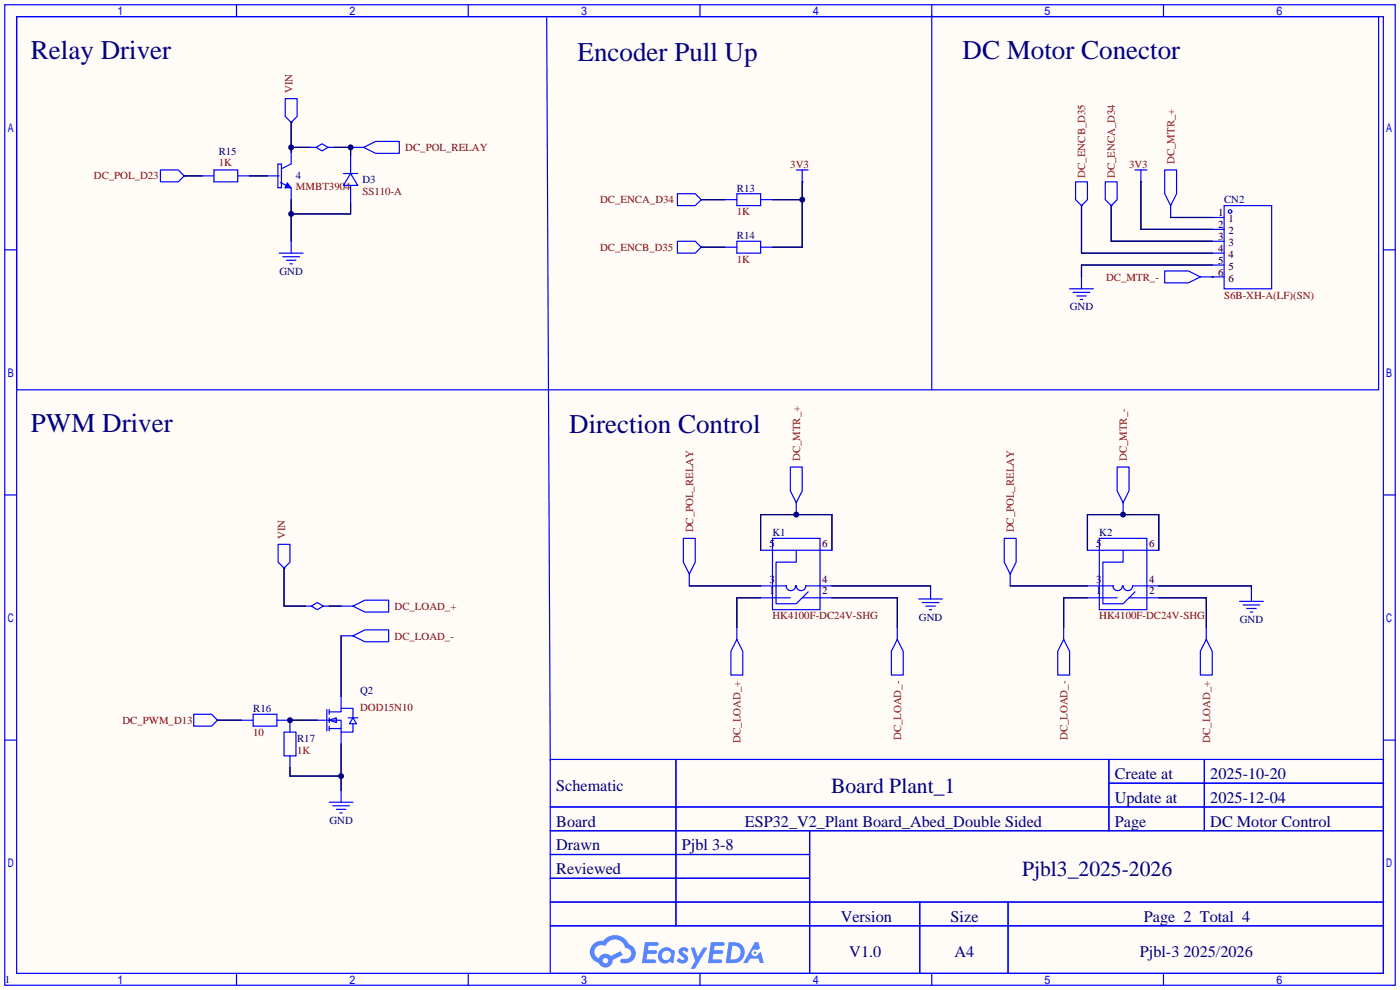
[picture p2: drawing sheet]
<svg xmlns="http://www.w3.org/2000/svg" width="299mm" height="212mm" viewBox="0 0 299 212" stroke-linecap="round" stroke-linejoin="round" font-family="sans-serif">
<path d="M0 0h299.2v211.6h-299.2z" fill="#fffcf7"/>
<g fill="none" stroke="#00f" stroke-width=".25">
<path d="M1 1h297.2v209.6h-297.2zM3.6 3.6h292.1v204.4h-292.1zM50.5 1v2.6M100.1 1v2.6M149.6 1v2.6M199.1 1v2.6M248.7 1v2.6M1 53.4h2.6M295.7 53.4h2.5M1 105.8h2.6M295.7 105.8h2.5M1 158.2h2.6"/>
<path d="M295.7 158.2h2.5M117.6 162.3h178.1v45.7h-178.1zM117.6 172.5h178.1M117.6 177.5h178.1M144.5 162.3v35.6M173 177.5v30.5M237 162.3v15.2M237 167.4h58.7M257.4 162.3v15.2M117.6 182.6h55.4M117.6 192.8h178.1M117.6 187.7h55.4"/>
<path d="M117.6 197.9h178.1M196.6 192.8v15.2M215.4 192.8v15.2M50.5 208v2.6M100.1 208v2.6M149.6 208v2.6M199.1 208v2.6M248.7 208v2.6"/>
</g>
<g fill="#5487ff">
<path d="M145.3 202.7a1.3 1.3 0 0 1 1.9 .3l-.4 .6a.54 .54 0 0 0-.9-.2l.1 .2a1.34 1.34 0 0 1 .9 1.8 1.47 1.47 0 0 1-2.3-.1l.5-.6 .8 .5a.31 .31 0 0 0 .4-.3 .31 .31 0 0 0-.3-.4 1.12 1.12 0 0 1-.7-1.8z"/>
<path d="M147.6 202.5h.9l.6 2 1.2-2h.9l-2.7 4.6h-.9l1-1.7z"/>
<path d="M137.8 201.4h1.7a1.31 1.31 0 0 1 1.2 .2 .4 .4 0 0 1-.3 .5l-1.8 .1-.1 .9h1.6a.4 .4 0 0 1 .4 .4 .4 .4 0 0 1-.5 .4h-1.6l-.2 1.2h1.4a.46 .46 0 0 1 .5 0 .46 .46 0 0 1 .1 .5l-.4 .2h-2.6z"/>
<path d="M151.9 201.4h1.7a1.32 1.32 0 0 1 1.2 .2 .39 .39 0 0 1-.3 .5l-1.8 .1-.1 .9h1.6a.4 .4 0 0 1 .4 .4 .4 .4 0 0 1-.4 .4h-1.7l-.2 1.2h1.4a.46 .46 0 0 1 .5 0 .46 .46 0 0 1 .1 .5l-.4 .2h-2.6z"/>
<path d="M161.3 201.4h.8l.3 1.3-.6 .4a.75 .75 0 0 0-1.1 .3 .75 .75 0 0 0 .5 1 .75 .75 0 0 0 .9-.7l.5-.2 .6 2.3h-.8l-.3-.9h-1.8l-.5 .9h-1z"/>
<path d="M155.7 201.4l-.6 4.4h1.5a2.27 2.27 0 0 0 2.6-2.2 2.27 2.27 0 0 0-2.7-2.2zM156.5 202.1a1.5 1.5 0 0 1 1.8 1.6 1.5 1.5 0 0 1-1.9 1.4h-.3z"/>
<path d="M141.2 203a1.6 1.6 0 0 0-.3 2.3 1.6 1.6 0 0 0 2.3 .2l.7 .3 .3-2.4-.1-.3-.5-.1a1.58 1.58 0 0 0-2.4 0zM141.8 203.5a.98 .98 0 0 1 1.6 .4 .98 .98 0 0 1-1.1 1.3 .94 .94 0 0 1-.9-.7 .94 .94 0 0 1 .4-1z"/>
<path d="M126.8 201.8a2.37 2.37 0 0 0 1.1 4 1.54 1.54 0 0 0 1.8 1 1.54 1.54 0 0 0 1.2-1.6l2.2-1.1-.5-.8-2 1a1.57 1.57 0 0 0-2.7 .5 1.5 1.5 0 0 1-.7-2.1 1.5 1.5 0 0 1 2.2-.5 2.23 2.23 0 0 1 2.3-1.4 2.23 2.23 0 0 1 2 1.8 1.16 1.16 0 0 1 1.2 1.1 1.16 1.16 0 0 1-1.1 1.2h-.7a.47 .47 0 0 0-.5 .4 .47 .47 0 0 0 .4 .5 2.17 2.17 0 0 0 2.5-.9 2.17 2.17 0 0 0-.3-2.7l-.8-.4a3.2 3.2 0 0 0-5.5-.7l-1.1 .1zM128.8 205.3a.6 .6 0 0 1 1.2 0 .6 .6 0 0 1-1.2 0z"/>
<circle cx="161.4" cy="203.6" r=".28"/>
</g>
<g fill="none" stroke="#00f" stroke-width=".25">
<path d="M3.6 3.6h291v79.7h-291zM116.8 3.8l.8 158.8M199.1 3.3v80M34.3 36.3h3.8l1.3 1.3-1.3 1.3h-3.8zM39.4 37.6h.1M43.2 37.6h2.5M45.7 36.3h5.1v2.6h-5.1zM50.8 37.6h2.5M57.1 37.6h2.5M59.4 35.1h.8v5h-.8zM60 39l1.2 .6M61 21.1h2.5v3.8l-1.3 1.3-1.2-1.3z"/>
<path d="M61.4 39.1l.8 1h-1.3zM61.4 39.6l.2 .3h-.4l.2-.5 .5 .6h-.7M62.2 35.1l-2 1M62.2 26.2h.1M62.2 32.5v2.5M66.3 31.5h1.3M67.6 31.5l1.2-.8 1.3 .8-1.3 .8zM70.1 31.5h1.3M73.4 37.1h3.1M74.9 37.1l1.6 2.5h-3.1zM74.9 33.3v3.8M74.9 39.6v3.8"/>
<path d="M75.2 31.5h2.5M77.7 31.5l2.6-1.3h5v2.6h-5zM170.2 36.3h2.5M171.4 38.9h.1M171.4 36.3v2.6M229.9 38.9h2.5v3.8l-1.3 1.2-1.2-1.2zM236.2 38.9h2.6v3.8l-1.3 1.2-1.3-1.2zM242.6 36.3h2.5M243.8 38.9h.1M243.8 36.3v2.6M248.9 36.3h2.6v5.1l-1.3 2.5-1.3-2.5zM59.7 54.1h5.1"/>
<path d="M60.5 54.9h3.5M61.2 55.6h2M62 56.4h.5M62.2 40.2v2.5M62.2 51.6v2.5M144.8 41.4h3.8l1.3 1.3-1.3 1.2h-3.8zM144.8 51.6h3.8l1.3 1.2-1.3 1.3h-3.8zM149.9 42.7h.1M149.9 52.8h.1M154.9 42.7h2.6M154.9 52.8h2.6M157.5 41.4h5.1v2.5h-5.1z"/>
<path d="M157.5 51.6h5.1v2.5h-5.1zM162.6 42.7h2.5M162.6 52.8h2.5M231.1 43.9h.1M231.1 59.2v2.5M237.5 43.9h.1M248.9 57.9h5.1l2.5 1.3-2.5 1.3h-5.1zM250.2 43.9v2.6M256.5 59.2h5.1M259.1 46.5h2.5M259.1 49h2.5M259.1 51.6h2.5"/>
<path d="M259.1 54.1h2.5M259.1 56.6h2.5M261.6 43.9h10.2v17.8h-10.2zM228.6 61.7h5.1M229.4 62.5h3.5M230.1 63.2h2.1M230.9 64h.5M168.9 99.8h2.5v5.1l-1.2 2.5-1.3-2.5zM238.8 99.8h2.5v5.1l-1.3 2.5-1.2-2.5zM59.4 116.3h2.6v3.8l-1.3 1.3-1.3-1.3zM146 115.1h2.6v5l-1.3 2.6-1.3-2.6zM162.6 117.6h15.2"/>
<path d="M165.1 115.1h10.2v15.2h-10.2zM170.2 117.6v2.5h-4.3v8.9h4.3l2.5-2.5M170.2 107.4v2.6M214.6 115.1h2.6v5l-1.3 2.6-1.3-2.6zM232.4 117.6h15.2M234.9 115.1h10.2v15.2h-10.2zM240 117.6v2.5h-4.3v8.9h4.3l2.6-2.5M240 107.4v2.6M60.7 121.4h.1M65.3 129.5h1.2M66.5 129.5l1.3-.7 1.3 .7-1.3 .8zM69.1 129.5h1.3"/>
<path d="M72.9 129.5h2.5M72.9 135.9h2.5M75.4 129.5l2.6-1.2h5.1v2.5h-5.1zM75.4 135.9l2.6-1.3h5.1v2.6h-5.1zM147.3 122.7v2.5M157.5 136.7l1.2 2.5v5.1h-2.5v-5.1zM157.5 134.1v2.6M162.6 127.8h6.3M162.6 125.2h5.5M168 125.2a1.01 1.01 0 0 0 1 1 1.01 1.01 0 0 0 1-1M170.2 125.2a1.01 1.01 0 0 0 1 1 1.01 1.01 0 0 0 1-1M171.4 127.8h6.4"/>
<path d="M172.2 125.2h5.6M191.8 136.7l1.2 2.5v5.1h-2.5v-5.1zM191.8 134.1v2.6M196.3 128h5.1M197.1 128.8h3.6M197.9 129.5h2M198.6 130.3h.5M198.9 125.5v2.5M215.9 122.7v2.5M227.3 136.7l1.3 2.5v5.1h-2.5v-5.1zM227.3 134.1v2.6M232.4 127.8h6.4"/>
<path d="M232.4 125.2h5.6M237.9 125.2a1.01 1.01 0 0 0 1 1 1.01 1.01 0 0 0 1-1M240 125.2a1.01 1.01 0 0 0 1.1 1 1.01 1.01 0 0 0 1-1M241.3 127.8h6.3M242.1 125.2h5.5M257.8 136.7l1.3 2.5v5.1h-2.6v-5.1zM257.8 134.1v2.6M264.9 128.5h5.1M265.7 129.3h3.5M266.4 130h2.1M267.2 130.8h.5M267.5 126v2.5"/>
<path d="M41.4 152.7h3.8l1.3 1.2-1.3 1.3h-3.8zM46.5 153.9h.1M51.6 153.9h2.5M54.1 152.7h5.1v2.5h-5.1zM59.2 153.9h2.5M60.7 156.5h2.5v5h-2.5zM62 153.9v2.6M67.8 153.9h2.6M69.8 151.6v4.6M70.4 153.9h2.5v2.6h2.5v-1.8M70.4 152.1h2.5v-.7h2.5v2M70.4 153.9l1.5-.5v1z"/>
<path d="M70.4 151.6v1.1M70.4 153.4v1M70.4 155.2v1M70.4 155.7h2.5M72.9 148.8v2.6M72.9 156.5v2.5M74.4 153.4h2.1M75.4 153.4l.8 1.3h-1.5zM62 161.5v2.6M70.4 171.5h5M71.1 172.2h3.6M71.9 173h2"/>
<path d="M72.6 173.7h.6M72.9 168.9v2.6"/>
<circle cx="262.9" cy="45.2" r=".38"/>
</g>
<g fill="none" stroke="#000080" stroke-width=".25">
<path d="M39.4 37.6h3.8M53.3 37.6h3.8M62.2 31.5h4.1M62.2 26.2v6.3M71.4 31.5h3.8M74.9 31.5v1.8M171.4 38.9v13.9h-6.3M243.8 38.9v10.1h15.3M62.2 42.7v8.9M74.9 43.4v2.3h-12.7M149.9 42.7h5M149.9 52.8h5"/>
<path d="M165.1 42.7h6.3M231.1 43.9v10.2h28M237.5 43.9v7.7h21.6M250.2 46.5h8.9M259.1 59.2h.1M259.1 56.6h-28v2.6M162.6 117.6v-7.6h15.2v7.6M232.4 117.6v-7.6h15.2v7.6M60.7 121.4v8.1h4.6M70.4 129.5h2.5M72.9 135.9v12.9M147.3 125.2h15.3"/>
<path d="M162.6 127.8h-5.1v6.3M177.8 125.2h21.1v.3M177.8 127.8h14v6.3M215.9 125.2h16.5M232.4 127.8h-5.1v6.3M247.6 125.2h19.9v.8M247.6 127.8h10.2v6.3M46.5 153.9h5.1M61.7 153.9h6.1M72.9 159v9.9M62 164.1v1.8h10.9"/>
</g>
<g fill="#000080">
<circle cx="171.5" cy="42.7" r=".63"/>
<circle cx="62.2" cy="31.5" r=".63"/>
<circle cx="62.2" cy="45.7" r=".63"/>
<circle cx="170.2" cy="110" r=".63"/>
<circle cx="240" cy="110" r=".63"/>
<circle cx="62" cy="153.9" r=".63"/>
<circle cx="72.9" cy="165.9" r=".63"/>
<circle cx="74.9" cy="31.5" r=".63"/>
</g>
<g font-size="5.8" fill="#000080">
<text x="6.6" y="12.6">Relay Driver</text>
<text x="123.4" y="13.1">Encoder Pull Up</text>
<text x="205.7" y="12.6">DC Motor Conector</text>
<text x="6.6" y="92.3">PWM Driver</text>
<text x="121.7" y="92.6">Direction Control</text>
</g>
<g font-size="4.6" fill="#000080">
<text x="177.6" y="169.4">Board Plant_1</text>
<text x="218.5" y="187.2">Pjbl3_2025-2026</text>
</g>
<g font-size="3.5" fill="#000080">
<text x="238.3" y="166.5">Create at</text>
<text x="258.7" y="166.5">2025-10-20</text>
<text x="118.9" y="169.1">Schematic</text>
<text x="238.3" y="171.6">Update at</text>
<text x="258.7" y="171.6">2025-12-04</text>
<text x="118.9" y="176.7">Board</text>
<text x="159.2" y="176.7">ESP32_V2_Plant Board_Abed_Double Sided</text>
<text x="238.3" y="176.7">Page</text>
<text x="258.7" y="176.7">DC Motor Control</text>
<text x="118.9" y="181.8">Drawn</text>
<text x="145.7" y="181.8">Pjbl 3-8</text>
<text x="118.9" y="186.8">Reviewed</text>
<text x="179.7" y="197">Version</text>
<text x="203.2" y="197">Size</text>
<text x="244.5" y="197">Page 2 Total 4</text>
<text x="181.5" y="204.6">V1.0</text>
<text x="204" y="204.6">A4</text>
<text x="243.6" y="204.6">Pjbl-3 2025/2026</text>
</g>
<g font-size="2.3" fill="#800000">
<text x="62.5" y="19.9" transform="rotate(-90 62.5 19.9)">VIN</text>
<text x="46.7" y="35.4">1K</text>
<text x="86.6" y="32.3">DC_POL_RELAY</text>
<text x="168.9" y="36">3V3</text>
<text x="241.3" y="36">3V3</text>
<text x="251" y="35.1" transform="rotate(-90 251 35.1)">DC_MTR_+</text>
<text x="20.1" y="38.2">DC_POL_D23</text>
<text x="63.2" y="40.6">MMBT3904</text>
<text x="77.5" y="41.7">SS110-A</text>
<text x="231.9" y="37.9" transform="rotate(-90 231.9 37.9)">DC_ENCB_D35</text>
<text x="238.3" y="38.1" transform="rotate(-90 238.3 38.1)">DC_ENCA_D34</text>
<text x="128.3" y="43.5">DC_ENCA_D34</text>
<text x="157.5" y="46">1K</text>
<text x="128.3" y="53.6">DC_ENCB_D35</text>
<text x="157.5" y="56.2">1K</text>
<text x="236.4" y="60">DC_MTR_-</text>
<text x="261.6" y="63.8">S6B-XH-A(LF)(SN)</text>
<text x="171" y="98.6" transform="rotate(-90 171 98.6)">DC_MTR_+</text>
<text x="240.8" y="98.6" transform="rotate(-90 240.8 98.6)">DC_MTR_-</text>
<text x="148.1" y="113.8" transform="rotate(-90 148.1 113.8)">DC_POL_RELAY</text>
<text x="216.7" y="113.8" transform="rotate(-90 216.7 113.8)">DC_POL_RELAY</text>
<text x="61" y="115.2" transform="rotate(-90 61 115.2)">VIN</text>
<text x="84.3" y="130.3">DC_LOAD_+</text>
<text x="84.3" y="136.7">DC_LOAD_-</text>
<text x="165.1" y="132.4">HK4100F-DC24V-SHG</text>
<text x="234.9" y="132.4">HK4100F-DC24V-SHG</text>
<text x="26.2" y="154.7">DC_PWM_D13</text>
<text x="77" y="151.9">DOD15N10</text>
<text x="54.1" y="157.3">10</text>
<text x="63.5" y="161.1">1K</text>
<text x="158.3" y="158.7" transform="rotate(-90 158.3 158.7)">DC_LOAD_+</text>
<text x="192.6" y="158.2" transform="rotate(-90 192.6 158.2)">DC_LOAD_-</text>
<text x="228.1" y="158.2" transform="rotate(-90 228.1 158.2)">DC_LOAD_-</text>
<text x="258.6" y="158.7" transform="rotate(-90 258.6 158.7)">DC_LOAD_+</text>
</g>
<g font-size="2.3" fill="#000080">
<text x="46.7" y="33.1">R15</text>
<text x="63.2" y="38.3">4</text>
<text x="77.5" y="39.2">D3</text>
<text x="157.5" y="40.9">R13</text>
<text x="261.6" y="43.5">CN2</text>
<text x="157.5" y="51.1">R14</text>
<text x="59.7" y="58.7">GND</text>
<text x="228.6" y="66.3">GND</text>
<text x="165.1" y="114.6">K1</text>
<text x="234.9" y="114.6">K2</text>
<text x="196.4" y="132.6">GND</text>
<text x="265" y="133.1">GND</text>
<text x="77" y="148.4">Q2</text>
<text x="54.1" y="152.2">R16</text>
<text x="63.5" y="158.5">R17</text>
<text x="70.4" y="176.1">GND</text>
<text x="1" y="210.1">1</text>
</g>
<g font-size="2.3">
<text x="260.3" y="46.3">1</text>
<text x="262.6" y="47.5">1</text>
<text x="260.3" y="48.8">2</text>
<text x="260.3" y="51.3">3</text>
<text x="260.3" y="53.9">4</text>
<text x="262.6" y="50.1">2</text>
<text x="262.6" y="52.6">3</text>
<text x="260.3" y="56.4">5</text>
<text x="260.3" y="59">6</text>
<text x="262.6" y="55.1">4</text>
<text x="262.6" y="57.7">5</text>
<text x="262.6" y="60.2">6</text>
<text x="164.4" y="116.9">5</text>
<text x="175.7" y="116.9">6</text>
<text x="234.3" y="116.9">5</text>
<text x="245.6" y="116.9">6</text>
<text x="164.4" y="124.5">3</text>
<text x="175.7" y="124.5">4</text>
<text x="234.3" y="124.5">3</text>
<text x="245.6" y="124.5">4</text>
<text x="164.4" y="127">1</text>
<text x="175.7" y="127">2</text>
<text x="234.3" y="127">1</text>
<text x="245.6" y="127">2</text>
</g>
</svg>
